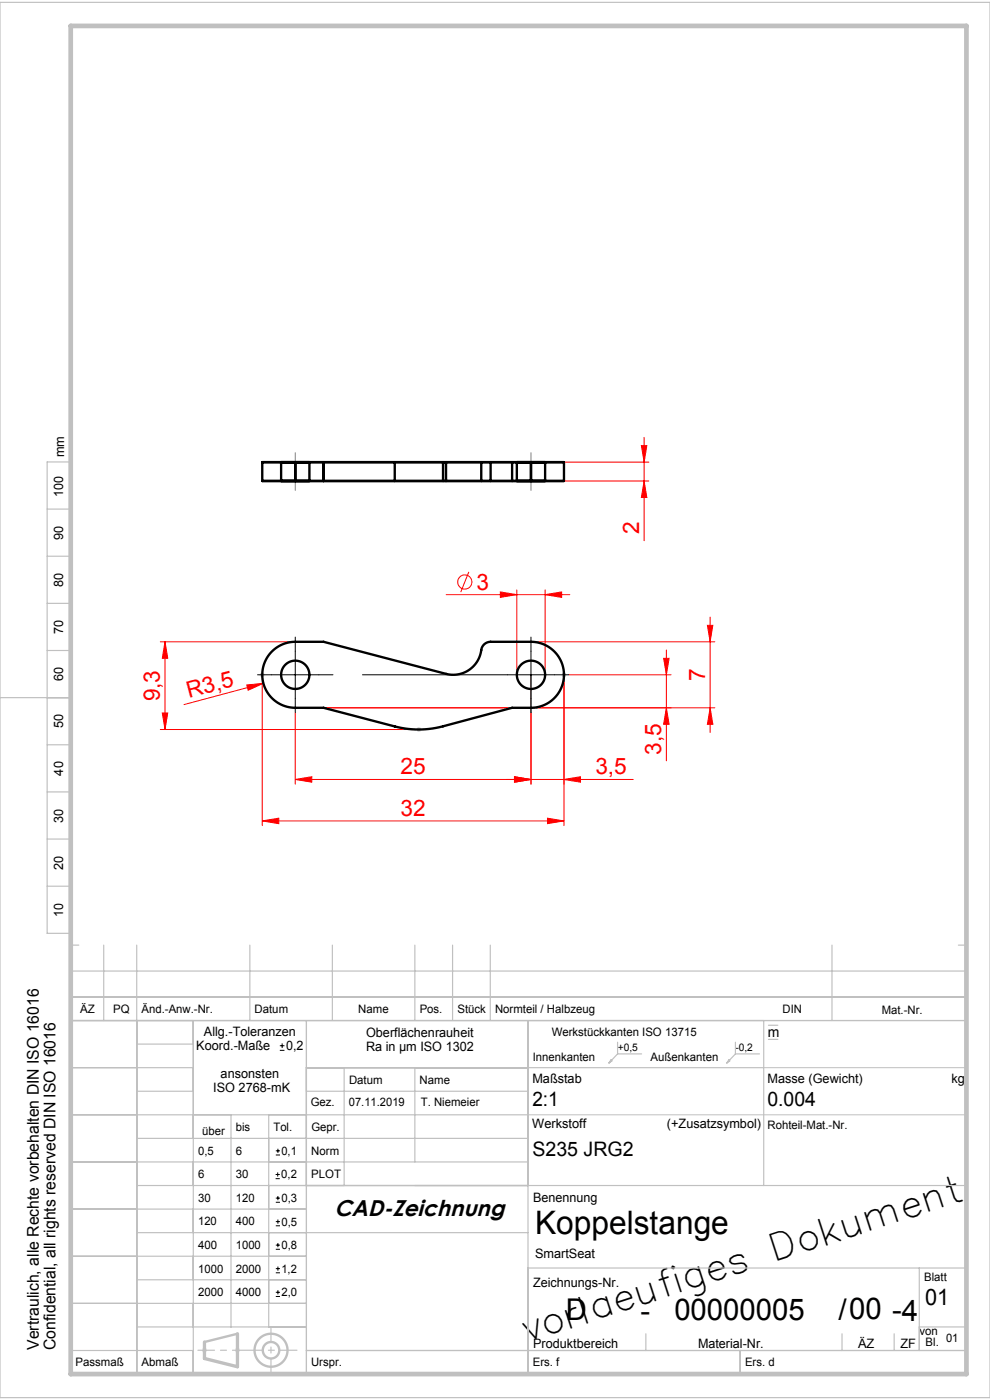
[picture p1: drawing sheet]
<svg xmlns="http://www.w3.org/2000/svg" width="210mm" height="297mm" viewBox="0 0 210 297" stroke-linecap="round" stroke-linejoin="round" font-family="sans-serif">
<g fill="none" stroke="#f00" stroke-width=".21">
<path d="M119.6 98h18M136.1 94.5h1.1l-.6 3.5zM136.6 92.8v21.9M119.6 102h18M136.6 102l.6 3.5h-1.1zM34 136.2h28.6M35 136.2l.6 3.5h-1.2zM35 136.2v18.6M94.6 126.2h26.3M99.5 121.3l-1.8 4.3M106.1 125.6l3.5 .6-3.5 .5zM109.6 125.2v18"/>
<path d="M112.6 136.2h39M115.6 126.2l3.5-.6v1.1zM115.6 125.2v18M140.8 139.7h1.1l-.5 3.5zM141.4 137.9v23.5M150.1 132.7h1.1l-.6 3.5zM150.6 130.9v24.5M34 154.8h54.9M34.4 151.3h1.2l-.6 3.5zM52.3 145.3l3.6-.3-3.3 1.4zM55.6 143.2v32M55.9 145l-16.9 4.5"/>
<path d="M62.6 151.2v15.2M68.6 150.2h83M112.6 143.2v23.2M119.6 143.2v32M120.6 143.2h21.8M141.4 150.2l.5 3.5h-1.1zM150.6 150.2l.6 3.5h-1.1zM55.6 174.2l3.5-.6v1.1zM55.6 174.2h64M62.6 165.4l3.5-.6v1.1zM109.1 164.8l3.5 .6-3.5 .5zM116.1 173.6l3.5 .6-3.5 .5z"/>
<path d="M119.6 165.4l3.5-.6v1.1zM134.3 165.4h-71.7"/>
<circle cx="98.6" cy="123.5" r="1.5"/>
</g>
<g fill="none" stroke="#000" stroke-width=".21">
<path d="M62.6 135.2v16M112.6 135.2v16M54.6 143.2h16M76.9 143.2h43.7M59.4 222.8h.9M59.4 221.8h.9M59.8 221.4v.9M58.5 250h.8M58.5 249.2h.8M58.5 259.2h.9M58.5 255.1h.9M58.5 254.2h.9"/>
<path d="M58.5 245h.9M58.5 244.1h.9M58.9 248.7v.9M58.9 253.7v.9M58.9 258.7v.9M58.9 243.7v.9M58.5 265h.9M58.5 264.1h.9M58.5 260h.9M58.5 275h.9M58.5 274.2h.9M58.5 270h.9"/>
<path d="M58.5 269.1h.9M58.9 263.7v.9M58.9 273.7v.9M58.9 268.7v.9"/>
</g>
<path d="M112 236.5h93M162 226.5h43M42.9 286.4h1M43 286.1l.7 .7M43.4 285.9v1M43.7 286.1l-.7 .7M49.9 286.4h1M50 286.1l.7 .7M50.4 285.9v1M50.7 286.1l-.7 .7" fill="none" stroke="#c0c0c0" stroke-width=".21"/>
<g fill="none" stroke="#c0c0c0" stroke-width=".25">
<path d="M0 .5h210v296h-210zM10 98h5v100h-5zM10 108h5M10 118h5M10 128h5M10 138h5M0 148h15M10 158h5M55.1 143.2h1M55.3 142.8l.7 .7M55.6 142.7v1M56 142.8l-.7 .7"/>
<path d="M88.4 154.8h1M88.5 154.4l.7 .7M88.9 154.3v1M89.2 154.4l-.7 .7M119.1 143.2h1M119.3 142.8l.7 .7M119.6 142.7v1M120 142.8l-.7 .7M10 168h5M10 178h5M10 188h5M15 198.5v93h190v-85.5h-190"/>
<path d="M15 216.5h190M15 211.5h190M15 200.5h1.7M22 200.5v16M29 200.5v91M41 216.5v75M53 200.5v16M65 216.5v75M70.5 200.5v16M88 200.5v16M96 200.5v16M104 200.5v16"/>
<path d="M112 216.5v75M162 216.5v35M163 217.5h2M176.5 200.5v16M203.3 200.5h1.7M15 226.5h26M15 236.5h97M29 221.5h12M29 231.5h12M49 236.5v45M57 236.5v45M65 226.5h97"/>
<path d="M65 231.5h47M73 226.5v25M88 226.5v20M129.6 224.9l.2 .2-.6 .4zM131 221.1v2.5M131 223.6h5.1M131 223.6l-1.8 1.9M154.6 224.9l.2 .2-.6 .4zM156 223.6h5.1M156 221.1v2.5M156 223.6l-1.8 1.9M163 220.5h2"/>
<path d="M15 246.5h97M15 256.5h50M29 251.5h176M29 241.5h83M15 266.5h50M15 276.5h50M29 261.5h83M29 271.5h36M112 269h93M195 269v17.5M15 286.5h26M29 281.5h36"/>
<path d="M65 286.5h140M137 283v3.5M157 286.5v5M178.6 283v3.5M189.7 283v3.5M195 281.5h10"/>
</g>
<g fill="none" stroke="#c0c0c0" stroke-width=".5">
<path d="M50.4 282.9l-7 1.8"/>
<circle cx="57.5" cy="286.4" r="3.5"/>
<circle cx="57.5" cy="286.4" r="1.75"/>
</g>
<path d="M62.6 96v8M112.6 96v8" fill="none" stroke="#808080" stroke-width=".21" stroke-dasharray="15.2 1.3 1.3 1.3" stroke-dashoffset="13.1"/>
<path d="M57.5 291v-9.2" fill="none" stroke="#c0c0c0" stroke-width=".25" stroke-dasharray="6.3 1.3 1.3 1.3" stroke-dashoffset="3.7"/>
<path d="M42 286.4h21" fill="none" stroke="#c0c0c0" stroke-width=".25" stroke-dasharray="6.3 1.3 1.3 1.3" stroke-dashoffset="2.8"/>
<path d="M50.4 282.9v7l-7-1.7v-3.5" fill="none" stroke="#c0c0c0" stroke-width=".7"/>
<path d="M15 5.5h190v286h-190z" fill="none" stroke="#c0c0c0" stroke-width="1"/>
<g fill="#f00">
<path d="M52.3 145.3l3.6-.3-3.3 1.4z"/>
<path d="M119.6 165.4l3.5-.6v1.1zM109.1 164.8l3.5 .6-3.5 .5z"/>
<path d="M55.6 174.2l3.5-.6v1.1zM116.1 173.6l3.5 .6-3.5 .5z"/>
<path d="M34.4 151.3h1.2l-.6 3.5zM35 136.2l.6 3.5h-1.2z"/>
<path d="M62.6 165.4l3.5-.6v1.1zM109.1 164.8l3.5 .6-3.5 .5zM106.1 125.6l3.5 .6-3.5 .5zM115.6 126.2l3.5-.6v1.1z"/>
<path d="M141.4 150.2l.5 3.5h-1.1zM140.8 139.7h1.1l-.5 3.5zM136.6 102l.6 3.5h-1.1zM136.1 94.5h1.1l-.6 3.5z"/>
<path d="M150.1 132.7h1.1l-.6 3.5zM150.6 150.2l.6 3.5h-1.1z"/>
</g>
<g fill="none" stroke="#000" stroke-width=".5">
<path d="M55.6 98v4M55.6 98h7zM59.6 98v4M59.6 98h6zM62.6 98h50M62.6 98v4M65.6 98v4M68.6 98v4M83.7 98h10.3v4h-10.3zM102.1 98h2v4h-2M102.1 98h-7.5v4h7.5M102.1 98v4"/>
<path d="M108.6 98v4M109.6 98v4M109.6 98h6zM112.6 98h7zM112.6 98v4M115.6 98v4M119.6 98v4M55.6 102h7zM59.6 102h6zM62.6 102h50M109.6 102h6zM112.6 102h7z"/>
<path d="M57.6 138.3a7 7 0 0 1 5-2.1h6l26 6.8a6.1 6.1 0 0 0 7.6-5.6 2 2 0 0 1 1.9-1.2h8.5a7 7 0 0 1 7 7 7 7 0 0 1-7 7h-4l-14.6 3.9a20 20 0 0 1-10.3 0l-15.1-3.9h-6a7 7 0 0 1-6.4-4.3 7 7 0 0 1 1.4-7.6z"/>
<circle cx="62.6" cy="143.2" r="3"/>
<circle cx="112.6" cy="143.2" r="3"/>
</g>
<text font-size="7.8" x="112.2" y="284.6" transform="rotate(-18 112.2 284.6)">vorlaeufiges Dokument</text>
<text font-size="6.9" x="113.5" y="261.7">Koppelstange</text>
<g font-size="6.3">
<text x="120" y="279.9">D</text>
<text x="135.8" y="280.2">-</text>
<text x="143" y="279.9">00000005</text>
<text x="177.8" y="280">/00 -4</text>
</g>
<g font-size="4.8" fill="#f00">
<text x="135.6" y="113.4" transform="rotate(-90 135.6 113.4)">2</text>
<text x="101.1" y="125.1">3</text>
<text x="33.9" y="148.8" transform="rotate(-90 33.9 148.8)">9,3</text>
<text x="40" y="148.1" transform="rotate(-15 40 148.1)">R3,5</text>
<text x="149.6" y="144.5" transform="rotate(-90 149.6 144.5)">7</text>
<text x="140.3" y="160.1" transform="rotate(-90 140.3 160.1)">3,5</text>
<text x="85" y="164.3">25</text>
<text x="126.3" y="164.3">3,5</text>
<text x="85" y="173.1">32</text>
</g>
<g font-size="4.8">
<text x="70.9" y="257.9">CAD-Zeichnung</text>
<text x="196.2" y="276.8">01</text>
</g>
<g font-size="4.2">
<text x="112.9" y="234.7">2:1</text>
<text x="162.8" y="234.6">0.004</text>
<text x="112.9" y="245.1">S235 JRG2</text>
</g>
<g font-size="3.4">
<text x="8.3" y="286.4" transform="rotate(-90 8.3 286.4)">Vertraulich, alle Rechte vorbehalten DIN ISO 16016</text>
<text x="11.8" y="286.4" transform="rotate(-90 11.8 286.4)">Confidential, all rights reserved DIN ISO 16016</text>
</g>
<text font-size="3" x="162.9" y="220">m</text>
<g font-size="2.7">
<text x="13.6" y="97" transform="rotate(-90 13.6 97)">mm</text>
<text x="13.4" y="105.5" transform="rotate(-90 13.4 105.5)">100</text>
<text x="13.4" y="114.5" transform="rotate(-90 13.4 114.5)">90</text>
<text x="13.4" y="124.5" transform="rotate(-90 13.4 124.5)">80</text>
<text x="13.4" y="134.5" transform="rotate(-90 13.4 134.5)">70</text>
<text x="13.4" y="144.5" transform="rotate(-90 13.4 144.5)">60</text>
<text x="13.4" y="154.5" transform="rotate(-90 13.4 154.5)">50</text>
<text x="13.4" y="164.5" transform="rotate(-90 13.4 164.5)">40</text>
<text x="13.4" y="174.5" transform="rotate(-90 13.4 174.5)">30</text>
<text x="13.4" y="184.5" transform="rotate(-90 13.4 184.5)">20</text>
<text x="13.4" y="194.5" transform="rotate(-90 13.4 194.5)">10</text>
<text x="43.3" y="219.8">Allg.-Toleranzen</text>
<text x="77.7" y="219.9">Oberflächenrauheit</text>
<text x="41.6" y="222.8">Koord.-Maße</text>
<text x="60.7" y="222.8">0,2</text>
<text x="77.6" y="222.9">Ra in µm ISO 1302</text>
<text x="45.2" y="231.8">ISO 2768-mK</text>
<text x="46.8" y="228.8">ansonsten</text>
<text x="112.9" y="229.8">Maßstab</text>
<text x="162.8" y="229.8">Masse (Gewicht)</text>
<text x="201.8" y="229.7">kg</text>
<text x="112.9" y="239.4">Werkstoff</text>
<text x="141.5" y="239.4">(+Zusatzsymbol)</text>
<text x="113.1" y="255">Benennung</text>
<text x="113.5" y="266.8">SmartSeat</text>
<text x="113.1" y="272.9">Zeichnungs-Nr.</text>
<text x="113.1" y="286">Produktbereich</text>
<text x="148.1" y="285.9">Material-Nr.</text>
<text x="182" y="285.9">ÄZ</text>
<text x="191" y="285.9">ZF</text>
</g>
<g font-size="2.5">
<text x="17" y="215">ÄZ</text>
<text x="24" y="215">PQ</text>
<text x="30" y="215">Änd.-Anw.-Nr.</text>
<text x="54" y="215">Datum</text>
<text x="76" y="215">Name</text>
<text x="89" y="215">Pos.</text>
<text x="97" y="215">Stück</text>
<text x="105" y="215">Normteil / Halbzeug</text>
<text x="166" y="215">DIN</text>
<text x="187" y="215">Mat.-Nr.</text>
<text x="117" y="219.8">Werkstückkanten ISO 13715</text>
<text x="113" y="225">Innenkanten</text>
<text x="138" y="225">Außenkanten</text>
<text x="74" y="230">Datum</text>
<text x="89" y="230">Name</text>
<text x="50" y="240">bis</text>
<text x="58" y="240">Tol.</text>
<text x="65.9" y="234.7">Gez.</text>
<text x="66" y="240">Gepr.</text>
<text x="74" y="234.7">07.11.2019</text>
<text x="89.3" y="234.7">T. Niemeier</text>
<text x="162.8" y="239.4">Rohteil-Mat.-Nr.</text>
<text x="42" y="245">0,5</text>
<text x="42.9" y="240.8">über</text>
<text x="50.1" y="245">6</text>
<text x="59.7" y="245">0,1</text>
<text x="66" y="245">Norm</text>
<text x="42" y="250">6</text>
<text x="50" y="250">30</text>
<text x="59.7" y="250">0,2</text>
<text x="66" y="250">PLOT</text>
<text x="42" y="255">30</text>
<text x="50" y="255">120</text>
<text x="59.7" y="255">0,3</text>
<text x="42" y="260">120</text>
<text x="50" y="260">400</text>
<text x="59.7" y="260">0,5</text>
<text x="42.1" y="270">1000</text>
<text x="42.1" y="265">400</text>
<text x="50" y="270">2000</text>
<text x="50" y="265">1000</text>
<text x="59.7" y="265">0,8</text>
<text x="59.7" y="270">1,2</text>
<text x="42" y="275">2000</text>
<text x="50" y="275">4000</text>
<text x="59.7" y="275">2,0</text>
<text x="196" y="271.8">Blatt</text>
<text x="195" y="283.3">von</text>
<text x="196.3" y="285.6">Bl.</text>
<text x="200.7" y="284.7">01</text>
<text x="16" y="289.8">Passmaß</text>
<text x="30" y="289.8">Abmaß</text>
<text x="66" y="289.8">Urspr.</text>
<text x="113" y="289.8">Ers. f</text>
<text x="158" y="289.8">Ers. d</text>
</g>
<g font-size="2.2">
<text x="131" y="222.9">+0,5</text>
<text x="156" y="222.9">-0,2</text>
</g>
</svg>
